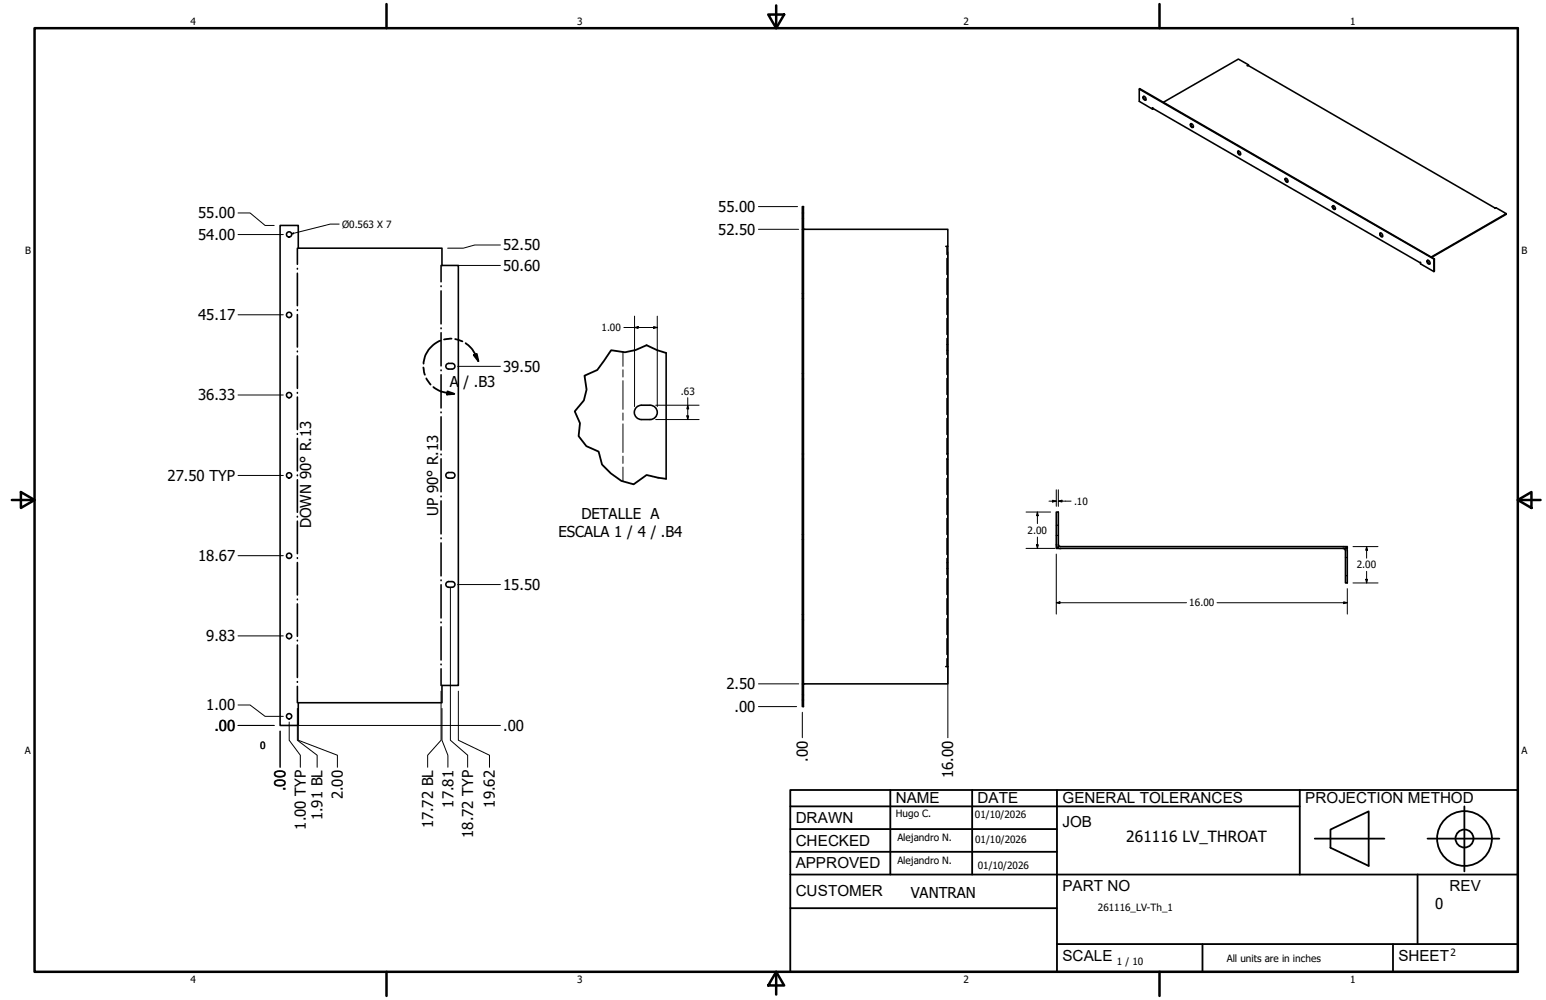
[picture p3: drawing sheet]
<svg xmlns="http://www.w3.org/2000/svg" width="432mm" height="279mm" viewBox="0 0 432 279" stroke-linecap="round" stroke-linejoin="round" font-family="sans-serif">
<!-- layer: GIGA_BendDown -->
<g fill="none" stroke="#000" stroke-width=".44">
<path d="M83.1 69.3v4.6M83.1 75v.2M83.1 76.3v9.1M83.1 86.6v.1M83.1 87.9v9.1M83.1 98.1v.2M83.1 99.4v9.1M83.1 109.7v.2M83.1 110.9v9.1M83.1 121.2v.1M83.1 122.5v9.1M83.1 132.7v.2"/>
<path d="M83.1 134v9.1M83.1 144.3v.2M83.1 145.6v9.1M83.1 155.8v.2M83.1 157.2v9M83.1 167.4v.2M83.1 168.7v9.1M83.1 178.9v.2M83.1 180.2v9.1M83.1 190.4v.2M83.1 191.8v4.5"/>
</g>
<!-- layer: GIGA_BendUp -->
<g fill="none" stroke="#000" stroke-width=".44">
<path d="M123.2 74.2v4.5M123.2 79.9v.2M123.2 81.3v9.2M123.2 91.6v.2M123.2 93v9.2M123.2 103.4v.2M123.2 104.7v9.3M123.2 115.1v.2M123.2 116.5v9.2M123.2 126.9v.2M123.2 128.2v9.2M123.2 138.6v.2"/>
<path d="M123.2 140v9.2M123.2 150.3v.2M123.2 151.7v9.2M123.2 162.1v.1M123.2 163.4v9.3M123.2 173.8v.2M123.2 175.1v9.3M123.2 185.5v.2M123.2 186.9v4.6"/>
</g>
<!-- layer: Visible (ANSI) -->
<g fill="none" stroke="#000" stroke-width=".44">
<path d="M348.7 18.1l-.3 .3 .2-.1 69 39.9M348.7 18.1v.3M348.7 18.1l-2.8-1.6-21 12.1M318.2 24.9l.1-.1 82.3 47.5-.1 3.6M319.3 27.1a.54 .54 0 0 1 .7 .2 .54 .54 0 0 1-.2 .7l-.5-.4zM319.5 26.9l.1 .8 .4 .2M321.9 30.5l-3.7-2.2v-3.4l82.3 47.5v3.5l-3.8-2.2v-.4M322.1 30.4l-.2 .1v-.4l74.8 43.4M332.5 34.6a.63 .63 0 0 1 .7 .3 .63 .63 0 0 1-.1 .7l-.5-.2zM332.7 34.5l.1 .8 .4 .3M224.1 57.7h.3v139.7h-.3zM345.8 42.2h.1a.52 .52 0 0 1 .6 .4 .52 .52 0 0 1-.4 .6l-.3-.3z"/>
<path d="M345.9 42.2l.1 .7 .5 .3M359 49.9a.58 .58 0 0 1 .6 .3 .58 .58 0 0 1-.1 .7l-.5-.4zM359.1 49.8l.1 .7 .5 .3M372.2 57.6a.54 .54 0 0 1 .6 .2 .54 .54 0 0 1-.1 .7l-.3-.1zM372.4 57.5v.6l.5 .4M417.5 58.2l.3-.2 2.9 1.7-21 12.1M420.7 59.7v.2l-20.8 12M78.2 63h5.1v6.3h40.1v4.9h4.6v117.3h-4.6v4.8h-40.1v6.4h-5.1zM224.4 64.1h40.3v4.7h-.5M264.7 68.8v117.4M385.4 65.2a.56 .56 0 0 1 .7 .3 .56 .56 0 0 1-.2 .7l-.5-.5zM385.6 65.1l.1 .7 .4 .3"/>
<path d="M398.7 72.7a.56 .56 0 0 1 .7 .4 .56 .56 0 0 1-.4 .7l-.4-.5zM398.8 72.7l.1 .8 .5 .2M400.6 72.3l-.1 .1M186.1 98.6v35.2M125.3 101.5h1a.79 .79 0 0 1 .8 .8 .79 .79 0 0 1-.8 .8h-1M125.3 101.5a.79 .79 0 0 0-.8 .8 .79 .79 0 0 0 .8 .8M177.8 113.8l.4-.3a7.1 7.1 0 0 1 3.9-.2 2 2 0 0 1 1.5 2.2 2 2 0 0 1-2 1.7h-2.4a2 2 0 0 1-1.9-1.2 2 2 0 0 1 .5-2.2zM125.3 132h1a.79 .79 0 0 1 .8 .8 .79 .79 0 0 1-.8 .8h-1M125.3 132a.79 .79 0 0 0-.8 .8 .79 .79 0 0 0 .8 .8M295 143.1h.6v10.1h-.6zM295.6 153.1l.6 .2M295.6 152.1l.2 .4 .4 .2h80.1v.5h-80.1"/>
<path d="M375.1 153.2l.5 .2 .2 .5v9h.5v-9l-.2-.6M125.3 162.5h1a.79 .79 0 0 1 .8 .8 .79 .79 0 0 1-.8 .8h-1M125.3 162.5a.79 .79 0 0 0-.8 .8 .79 .79 0 0 0 .8 .8M264.2 186.2h.5M264.7 186.2v4.9h-40.3"/>
<circle cx="80.7" cy="65.5" r=".73"/>
<circle cx="80.7" cy="88" r=".73"/>
<circle cx="80.7" cy="110.4" r=".73"/>
<circle cx="80.7" cy="132.8" r=".73"/>
<circle cx="80.7" cy="155.3" r=".73"/>
<circle cx="80.7" cy="177.7" r=".73"/>
<circle cx="80.7" cy="200.1" r=".73"/>
</g>
<!-- layer: Hidden (ANSI)-1 -->
<g fill="none" stroke="#000" stroke-width=".38">
<path d="M224.1 59.5h.3M224.1 64.1h.3M224.1 61h.3M264.5 68.8v2.3M264.5 72.2v4.5M264.5 77.8v4.5M224.1 83.4h.3M224.1 82h.3M264.5 83.4v4.5M264.5 89v4.5M264.5 94.6v4.5M264.5 97.9h.2"/>
<path d="M264.5 96.3h.2M224.1 105.9h.3M224.1 104.4h.3M264.5 100.1v4.5M264.5 105.7v4.5M264.5 111.3v4.5M264.5 116.9v4.5M224.1 128.3h.3M224.1 126.8h.3M264.5 122.5v4.5M264.5 128.1v4.5M264.5 133.7v4.5"/>
<path d="M264.5 139.3v4.5M264.5 128.3h.2M264.5 126.7h.2M224.1 150.7h.3M224.1 149.3h.3M264.5 144.8v4.6M264.5 150.4v4.5M264.5 156v4.5M264.5 158.8h.2M264.5 157.2h.2M295 152.1l.1 .4M295 149.6h.2"/>
<path d="M295 146.7h.2M295.3 152.8l.3 .2M295.4 149.6h.2M295.4 146.7h.2M375.2 152.7l.3 .1M375.8 155.8h.2M375.9 153l.2 .2M376.1 155.8h.2M224.1 173.2h.3M224.1 171.7h.3M264.5 161.7v4.4M264.5 167.3v4.4"/>
<path d="M264.5 172.8v4.5M264.5 178.4v4.5M375.8 160.8h.2M376.1 160.8h.2M224.1 191.1h.3M224.1 195.6h.3M224.1 194.1h.3M264.5 184v2.2"/>
</g>
<!-- layer: Break Line (ANSI)-1 -->
<path d="M186.1 98.6l-2.5-.7-3-1.4-3.1 1.3-2.9 .6-3.9-.5-3.9 5.5-3.5 1.6 .5 3.8-.7 3.1-2.6 3 1.5 3.3-.4 3.7 2.2 2.8 3.4 1.5 .9 3.6 2.5 2.5 2.9 2.1 3.5 .9 3.6-2.6 5.5 1.1" fill="none" stroke="#000" stroke-width=".51"/>
<!-- layer: Bend Centerline (ANSI)-1 -->
<path d="M174 98.3v4.1M174 103.3v2M174 106.4v8M174 115.4v2M174 118.4v8M174 127.4v2.1M174 130.5v4" fill="none" stroke="#000" stroke-width=".28"/>
<!-- layer: Contorno de detalle (ANSI) -->
<path d="M123 95.2a7.4 7.4 0 0 0-4.7 6.4M126.1 94.6l-2.1 .3M127.1 94.7l2.1 .7M130 95.9a7.8 7.8 0 0 1 2.8 3.2l.8 1.8M132.3 99.3l.9-.4 .4 2zM118.2 102.7l.5 2M119.1 105.7l1.2 1.7M121 108.1a7.6 7.6 0 0 0 3.9 1.7l2 .2M125 109.3l1.9 .7-2.1 .2z" fill="none" stroke="#000" stroke-width=".51"/>
<path d="M132.3 99.3l.9-.4 .4 2zM125 109.3l1.9 .7-2.1 .2z" fill="#000"/>
<!-- layer: Borde (ANSI) -->
<g fill="none" stroke="#000" stroke-width=".7">
<path d="M9.7 7.9h414.2v263.6h-414.2zM107.9 1.1v6.8M214.6 4.1h4.4l-2.2 3.8zM216.8 1.5v6.4M323.8 1.1v6.8M3.3 139.7h6.4M5.8 137.5l3.9 2.2-3.9 2.2zM423.9 139.7l3.8-2.2v4.4zM423.9 139.7h6.4M107.9 271.5v6.8M216.8 271.5l2.2 3.8h-4.4zM216.8 271.5v6.4"/>
<path d="M323.8 271.5v6.8"/>
</g>
<!-- layer: Title (ANSI)-1 -->
<g fill="none" stroke="#000" stroke-width=".51">
<path d="M220.7 220.7h203.2v50.8h-203.2zM220.7 225.3h142.3M220.7 231.6h74.5M220.7 238h74.5M248.7 220.7v23.6M271.5 220.7v23.6M295.2 220.7v50.8M363 220.7v23.6M367.2 234.3h19.5M371.6 231.8l10.7-5.1v15.2l-10.7-5zM398.7 234.3h20.1M409 225.3v18.2"/>
<path d="M220.7 244.3h203.2M220.7 253.7h74.5M395.9 244.3v19.5M295.2 263.8h128.7M335.9 263.8v7.7M389.1 263.8v7.7"/>
<circle cx="409" cy="234.3" r="7.7"/>
<circle cx="409" cy="234.3" r="2.51"/>
</g>
<!-- layer: Cota (ANSI) -->
<g fill="none" stroke="#000" stroke-width=".28">
<path d="M66.5 59.5h3.3l4.2 3.5h2.6M211.8 57.7h11M66.5 65.5h12.6M127.4 74.2h12.4M139.8 68.5h-7.2l-3.2 .8h-4.4M211.8 64.1h11.3M264.7 70.5v135.6M66.5 87.9h12.6M174.2 91.5h9.4M177.2 91.5l1-.3v.6zM177.2 88.3v25.3M182.6 91.2l1 .3-1 .3z"/>
<path d="M183.6 88.3v25.3M66.5 110.4h12.6M127.8 102.4h12M183.1 117.2h12.2M183.1 113.2h12.2M191.8 116.2h.5l-.2 1zM192.1 113.2l.2 1h-.5zM192.1 111.1v6.1M66.5 132.8h12.6M294 139.8l1 .2-1 .3zM295 136.8v4.7M295.6 136.8v4.7"/>
<path d="M66.5 155.3h12.6M286.6 143.1h6.8M286.6 153.2h8M289.5 152.2h.5l-.2 1zM289.8 143.1l.2 1h-.5zM289.8 143.1v3.2M289.8 150.1v3.1M293 140h2M295 154.8v16.8M295.6 140l1-.2v.5zM295.6 140h3.5M377.9 152.7h7"/>
<path d="M381.7 152.7l.3 1h-.6zM381.7 152.7v3.3M381.7 159.6v3.3M66.5 177.7h12.6M125.8 164.1v42.7l4.8 4.2v3.4M127.8 163.3h12M295 168.4l1-.3v.6zM295 168.4h36.4M339.9 168.4h36.4M375.3 168.1l1 .3-1 .3zM376.3 164.5v7.1M377.9 162.9h7"/>
<path d="M381.4 161.9h.6l-.3 1zM66.5 197h3.3l4.2 3.2h5.1M83.1 197.9v8.9l5.5 4.2v3.4M83.3 197.9v8.9l10.9 4.2v3.4M123.2 193.1v13.7l-3.8 4.2v3.4M123.4 197.9v8.9l1.7 4.2v3.4M128 193.1v13.7l8.7 4.2v3.4M211.8 197.4h10.7M211.8 191.1h11.3M224.1 199v7.1M66.5 202.7h10.1M78.2 204.3v10.1"/>
<path d="M79.8 202.7h60M80.8 201.7v5.1l3.1 4.2v3.4"/>
</g>
<path d="M81.4 65.3l.5-.2 .1 .2zM94.7 62.6h-2.4l-10.9 2.7" fill="none" stroke="#000" stroke-width=".28"/>
<path d="M81.4 65.3l.5-.2 .1 .2z" fill="#000"/>
<!-- layer: Cota (ANSI) -->
<path d="M177.2 91.5l1-.3v.6zM182.6 91.2l1 .3-1 .3zM191.8 116.2h.5l-.2 1zM192.1 113.2l.2 1h-.5zM295.6 140l1-.2v.5zM289.5 152.2h.5l-.2 1zM289.8 143.1l.2 1h-.5zM294 139.8l1 .2-1 .3zM381.7 152.7l.3 1h-.6zM295 168.4l1-.3v.6zM375.3 168.1l1 .3-1 .3zM381.4 161.9h.6l-.3 1z" fill="#000"/>
<g font-size="4.3">
<text x="250.2" y="224.2">NAME</text>
<text x="273" y="224.2">DATE</text>
<text x="296.7" y="224.3">GENERAL TOLERANCES</text>
<text x="364.6" y="224.3">PROJECTION METHOD</text>
<text x="222.2" y="229.9">DRAWN</text>
<text x="296.7" y="230.9">JOB</text>
<text x="222.2" y="236.3">CHECKED</text>
<text x="314.6" y="235.1">261116 LV_THROAT</text>
<text x="222.2" y="242.6">APPROVED</text>
<text x="222.2" y="250.3">CUSTOMER</text>
<text x="296.7" y="249">PART NO</text>
<text x="404.8" y="248.9">REV</text>
<text x="296.7" y="268.4">SCALE</text>
<text x="390.6" y="268.4">SHEET</text>
</g>
<g font-size="4.2">
<text x="200.6" y="59.2">55.00</text>
<text x="55.3" y="61">55.00</text>
<text x="200.6" y="65.6">52.50</text>
<text x="55.3" y="67.1">54.00</text>
<text x="140.5" y="70">52.50</text>
<text x="140.5" y="75.6">50.60</text>
<text x="55.3" y="89.5">45.17</text>
<text x="140.5" y="103.9">39.50</text>
<text x="55.3" y="111.9">36.33</text>
<text x="125.6" y="108">A</text>
<text x="129.4" y="108">/ .B3</text>
<text x="46.8" y="134.4">27.50 TYP</text>
<text x="86.9" y="147.6" transform="rotate(-90 86.9 147.6)">DOWN 90° R.13</text>
<text x="122.4" y="144.1" transform="rotate(-90 122.4 144.1)">UP 90° R.13</text>
<text x="156" y="149.9">ESCALA 1 / 4 / .B4</text>
<text x="162.4" y="144.9">DETALLE A</text>
<text x="55.3" y="156.8">18.67</text>
<text x="140.5" y="164.8">15.50</text>
<text x="57.6" y="179.2">9.83</text>
<text x="202.9" y="192.6">2.50</text>
<text x="57.6" y="198.5">1.00</text>
<text x="205.2" y="198.9">.00</text>
<text x="59.9" y="204.2">.00</text>
<text x="140.5" y="204.2">.00</text>
<text x="225.6" y="212.8" transform="rotate(-90 225.6 212.8)">.00</text>
<text x="79.8" y="221" transform="rotate(-90 79.8 221)">.00</text>
<text x="266.3" y="217.4" transform="rotate(-90 266.3 217.4)">16.00</text>
<text x="95.8" y="223.3" transform="rotate(-90 95.8 223.3)">2.00</text>
<text x="126.6" y="225.6" transform="rotate(-90 126.6 225.6)">17.81</text>
<text x="138.2" y="225.6" transform="rotate(-90 138.2 225.6)">19.62</text>
<text x="85.4" y="231.8" transform="rotate(-90 85.4 231.8)">1.00 TYP</text>
<text x="90.1" y="229.2" transform="rotate(-90 90.1 229.2)">1.91 BL</text>
<text x="121" y="231.5" transform="rotate(-90 121 231.5)">17.72 BL</text>
<text x="132.1" y="234.1" transform="rotate(-90 132.1 234.1)">18.72 TYP</text>
<text x="254.4" y="250.8">VANTRAN</text>
<text x="400.9" y="254">0</text>
</g>
<g font-size="2.8">
<text x="53.2" y="6.9">4</text>
<text x="161.2" y="6.9">3</text>
<text x="269.1" y="6.9">2</text>
<text x="377.1" y="6.9">1</text>
<text x="95.6" y="63.6">Ø0.563 X 7</text>
<text x="7" y="70.9">B</text>
<text x="424.9" y="70.9">B</text>
<text x="168" y="92.5">1.00</text>
<text x="190.1" y="110.2">.63</text>
<text x="300" y="141">.10</text>
<text x="287" y="149.2">2.00</text>
<text x="379" y="158.8">2.00</text>
<text x="332.2" y="169.4">16.00</text>
<text x="72.7" y="209.2">0</text>
<text x="6.9" y="210.6">A</text>
<text x="424.9" y="210.6">A</text>
<text x="250.2" y="228.3">Hugo C.</text>
<text x="272.3" y="228.4">01/10/2026</text>
<text x="250.6" y="234.9">Alejandro N.</text>
<text x="272.4" y="235.6">01/10/2026</text>
<text x="250.6" y="241.5">Alejandro N.</text>
<text x="273.1" y="242.8">01/10/2026</text>
<text x="306.6" y="254.5">261116_LV-Th_1</text>
<text x="312" y="269.7">1 / 10</text>
<text x="342.6" y="268.7">All units are in inches</text>
<text x="405.1" y="267.1">2</text>
<text x="53.2" y="274.6">4</text>
<text x="161.2" y="274.6">3</text>
<text x="269.1" y="274.6">2</text>
<text x="377.1" y="274.6">1</text>
</g>
</svg>
